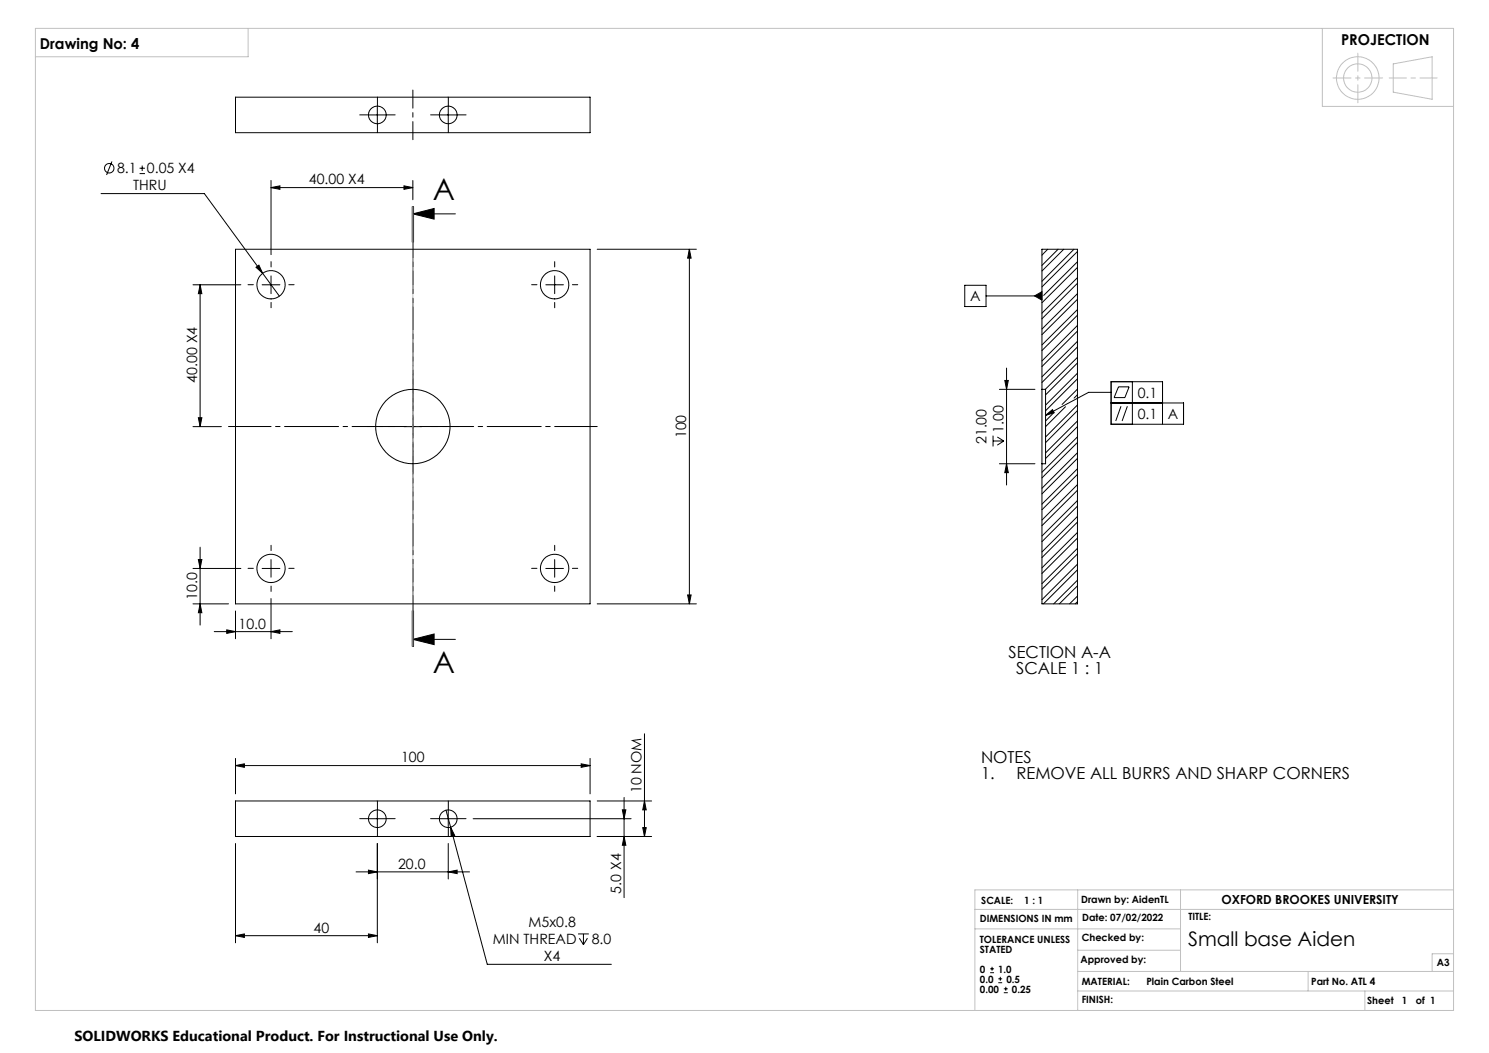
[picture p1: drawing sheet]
<svg xmlns="http://www.w3.org/2000/svg" width="420mm" height="297mm" viewBox="0 0 420 297" stroke-linecap="round" stroke-linejoin="round" font-family="sans-serif">
<g fill="none" stroke="#000" stroke-width=".28">
<path d="M66.4 27.4h100v10h-100zM103.9 32.4h5M106.4 29.9v5M123.9 32.4h5M126.4 29.9v5M28.5 54.6h29.1l21.2 28.9M31.6 45.5l-1.5 3.9M39.4 49h1.5M39.4 47.4h1.5M40.1 46.7v1.5M76.4 52.9l2.6-.5v1zM76.4 50.9v20.9"/>
<path d="M76.4 52.9h40.1M113.9 52.4l2.6 .5-2.6 .5zM116.3 58.3v10M116.5 50.9v5.4M116.5 58.3v10M116.6 58.3v10M66.4 70.3h100v100h-100zM72.2 75.4l.8-.6 1.1 2.3zM76.4 77.8v5M116.5 60.3h11.9M116.5 60.3l5.9-1.5v3zM156.5 77.8v5"/>
<path d="M168.5 70.3h27.9M194.5 70.3v100M194.5 70.3l.4 2.5h-.9zM293.9 70.3h10v100h-10v-39.5M293.9 70.3v39.5M293.9 70.3v.1M295.5 70.3l-1.6 1.7M298.5 70.3l-4.6 4.6M300 70.3l-6.1 6.1M302.9 70.3l-9 9M303.9 70.9l-10 10M303.9 75.4l-10 10"/>
<path d="M303.9 79.9l-10 10M303.9 73.8l-9.5 9.5M303.9 78.3l-10 10M54.4 80.3h13.5M56.4 80.3l.5 2.5h-.9zM56.4 80.3v40M73.9 80.3h5.1M154 80.3h4.9M272.1 80.5h6v6h-6zM278.1 83.5h15.8M291.8 83.5l2.1-1.2v2.4zM303.9 84.4l-10 10"/>
<path d="M303.9 88.9l-10 10M303.9 93.4l-10 10M303.9 97.9l-10 10M303.9 82.8l-10 10M303.9 87.3l-10 10M303.9 91.8l-10 10M303.9 96.3l-10 10M56 117.8h.9l-.5 2.5zM116.5 117.8v5M281.9 109.8h10M283.4 107.3h1l-.5 2.5zM283.9 103.8v33"/>
<path d="M293.9 109.8v21M293.9 109.8h1v21h-1M294.9 117.2l2-1.7 .5 .9zM297.1 116.5l-2.2 2.2M300.5 114.7l-5.6 5.6M303.9 102.4l-9 9M303.9 106.9l-9 8.9M303.9 111.3l-.9 1M303.9 115.8l-9 9M303.9 100.8l-9 9M303.9 105.3l-9 9M303.9 109.7l-4.3 4.4"/>
<path d="M303.9 114.2l-9 9.1M303.9 118.7l-9 9M313.4 113.7h20.4v6h-20.4v-12h14.5v12M313.4 110.7h-6.3l-12.2 6.5M315.5 109.1h3l-1.2 3h-3zM316.2 114.6l-1.5 4.1M318 114.6l-1.5 4.1M319.4 107.7v12M54.4 120.3h8M113.9 120.3h5.1M280.1 122.9v3M280.1 124.4h3"/>
<path d="M281.3 123.3l1.8 1.1M281.9 130.8h10M283.1 124.4l-1.8 1.2M283.9 130.8l.5 2.5h-1zM303.9 120.3l-9 9M303.9 124.8l-10 10M303.9 129.3l-10 10M303.9 133.8l-10 10M303.9 138.3l-10 10M303.9 123.2l-10 10M303.9 127.7l-10 10M303.9 132.2l-10 10"/>
<path d="M303.9 136.7l-10 10M56 157.8h.9l-.5 2.5zM56.4 154.3v22M76.4 157.8v5M156.5 157.8v5M303.9 142.8l-10 10M303.9 147.2l-10 10.1M303.9 151.8l-10 9.9M303.9 156.2l-10 10M303.9 141.2l-10 10M303.9 145.7l-10 10M303.9 150.2l-10 10"/>
<path d="M303.9 154.7l-10 9.9M303.9 159.1l-10 10.1M54.4 160.3h13.5M54.4 170.3h10.1M56.4 170.3l.5 2.5h-.9zM60.4 178.1h22M64 177.7l2.4 .4-2.4 .5zM66.4 172.3v7.9M73.9 160.3h5.1M76.4 178.1l2.6-.4v.9zM76.4 168.8v11.4M116.3 172.3v10"/>
<path d="M116.5 172.3v10M116.6 172.3v10zM154 160.3h4.9M168.5 170.3h27.9M194 167.8h.9l-.4 2.5zM303.9 160.7l-9.6 9.6M303.9 165.2l-5.1 5.1M303.9 169.7l-.6 .6M303.9 163.7l-6.7 6.6M303.9 168.1l-2.2 2.2M116.5 180.3h11.9M116.5 180.3l5.9-1.5v3z"/>
<path d="M66.4 215.9l2.5-.5v1zM66.4 213.9v10M66.4 215.9h100M163.9 215.4l2.5 .5-2.5 .5zM166.4 213.9v10M181.8 207v28.9M66.4 225.9h100v10h-100zM66.4 237.9v28M103.9 230.9h5M106.4 228.4v5M106.4 237.9v28M123.9 230.9h5"/>
<path d="M125.8 228.5l11.6 43.5h35M126.4 237.9v10M126.4 228.4v5M127.1 233.3l1.1 2.3-1 .3zM133.5 230.9h44.5M168.5 235.9h15.3M168.5 225.9h15.3M175.5 228.4h1l-.5 2.5zM176 235.9l.5 2.5h-1zM176 224.9v28.3M181.3 233.4h1l-.5 2.5zM181.8 225.9l.5 2.5h-1z"/>
<path d="M100.4 245.9h32M103.9 245.4l2.5 .5-2.5 .5zM126.4 245.9l2.5-.5v1zM66.4 263.9l2.5-.5v1zM66.4 263.9h40M103.9 263.4l2.5 .5-2.5 .5zM163.1 263.4h3M163.4 264.6l1.2 1.8M164.6 263.4v3M165.7 264.6l-1.1 1.8M279.3 274.4h1.1M279.3 273.3h1.1"/>
<path d="M279.8 272.7v1.1M281.6 277.2h1.1M281.6 276.1h1.1M282.2 275.5v1.1M283.1 280h1.2M283.1 278.9h1.2M283.7 278.3v1.1"/>
<circle cx="106.4" cy="32.4" r="2.49"/>
<circle cx="126.4" cy="32.4" r="2.49"/>
<circle cx="30.8" cy="47.4" r="1.33"/>
<circle cx="76.4" cy="80.3" r="4"/>
<circle cx="156.4" cy="80.3" r="4"/>
<circle cx="116.4" cy="120.3" r="10.5"/>
<circle cx="76.4" cy="160.3" r="4"/>
<circle cx="156.4" cy="160.3" r="4"/>
<circle cx="106.4" cy="230.9" r="2.49"/>
<circle cx="126.4" cy="230.9" r="2.49"/>
</g>
<g fill="none" stroke="#c0c0c0" stroke-width=".28">
<path d="M10 8h400v277h-400zM70 8v8h-60M373 8v22h37M393 18l11-2v12l-11-2zM116.5 58.3v124M275 256.5h135M304 251v34M333 251v23M410 251h-135v34M275 262h58M304 274h106M304 279.5h106"/>
<path d="M304 268h29M369 274v5.5M385 279.5v5.5M410 269h-6v5"/>
<circle cx="383" cy="22" r="6"/>
<circle cx="383" cy="22" r="4"/>
</g>
<g fill="none" stroke="#000" stroke-width=".28" stroke-dasharray="15.2 1.3 1.3 1.3">
<path d="M104 32.4h-2.5M106.5 29.9v-2.5M106.5 34.9v2.5M109 32.4h2.5M124 32.4h-2.5M126.5 29.9v-2.5M126.5 34.9v2.5M129 32.4h2.5M76.5 75.3v-1.5M156.5 75.3v-1.5M71.5 80.3h-1.5M76.5 85.3v1.5"/>
<path d="M81.5 80.3h1.5M151.5 80.3h-1.5M156.5 85.3v1.5M161.5 80.3h1.5M76.5 155.3v-1.5M156.5 155.3v-1.5M71.5 160.3h-1.5M76.5 165.3v1.5M81.5 160.3h1.5M151.5 160.3h-1.5M156.5 165.3v1.5M161.5 160.3h1.5"/>
<path d="M104 230.9h-2.5M106.5 228.4v-2.5M106.5 233.4v2.5M109 230.9h2.5M124 230.9h-2.5M126.5 228.4v-2.5M126.5 233.4v2.5M129 230.9h2.5"/>
</g>
<path d="M64.5 120.3h104M116.5 172.3v-104" fill="none" stroke="#000" stroke-width=".28" stroke-dasharray="15.2 1.3 1.3 1.3" stroke-dashoffset="3.2"/>
<path d="M116.5 115.3v-9.9" fill="none" stroke="#000" stroke-width=".28" stroke-dasharray="15.2 1.3 1.3 1.3" stroke-dashoffset="12.2"/>
<path d="M111.5 120.3h-8M116.5 125.3v8M121.5 120.3h8" fill="none" stroke="#000" stroke-width=".28" stroke-dasharray="15.2 1.3 1.3 1.3" stroke-dashoffset="13.1"/>
<path d="M116.5 25.4v14" fill="none" stroke="#000" stroke-width=".28" stroke-dasharray="15.2 1.3 1.3 1.3" stroke-dashoffset="10.1"/>
<path d="M116.5 58.3v124" fill="none" stroke="#000" stroke-width=".28" stroke-dasharray="6.3 1.3 1.3 1.3" stroke-dashoffset="2.1"/>
<path d="M383 15v14M390 22h-14" fill="none" stroke="#c0c0c0" stroke-width=".28" stroke-dasharray="15.2 1.3 1.3 1.3" stroke-dashoffset="10.1"/>
<path d="M391.8 22h13.6" fill="none" stroke="#c0c0c0" stroke-width=".28" stroke-dasharray="15.2 1.3 1.3 1.3" stroke-dashoffset="10.4"/>
<g fill="#000">
<path d="M76.4 52.9l2.6-.5v1zM113.9 52.4l2.6 .5-2.6 .5z"/>
<path d="M116.5 60.3l5.9-1.5v3zM116.5 180.3l5.9-1.5v3zM294.9 117.2l2-1.7 .5 .9zM291.8 83.5l2.1 1.2v-2.4z"/>
<path d="M283.9 130.8l.5 2.5h-1zM283.4 107.3h1l-.5 2.5z"/>
<path d="M76.4 178.1l2.6-.4v.9zM64 177.7l2.4 .4-2.4 .5z"/>
<path d="M194 167.8h.9l-.4 2.5zM194.5 70.3l.4 2.5h-.9zM56 117.8h.9l-.5 2.5zM56.4 80.3l.5 2.5h-.9z"/>
<path d="M66.4 215.9l2.5-.5v1zM163.9 215.4l2.5 .5-2.5 .5zM127.1 233.3l.1 2.6 1-.3zM103.9 245.4l2.5 .5-2.5 .5zM126.4 245.9l2.5-.5v1zM72.2 75.4l1.9 1.7-1.1-2.3z"/>
<path d="M176 235.9l.5 2.5h-1zM175.5 228.4h1l-.5 2.5z"/>
<path d="M181.8 225.9l.5 2.5h-1zM181.3 233.4h1l-.5 2.5zM56 157.8h.9l-.5 2.5zM56.4 170.3l.5 2.5h-.9z"/>
<path d="M103.9 263.4l2.5 .5-2.5 .5zM66.4 263.9l2.5-.5v1z"/>
</g>
<g font-size="8.5">
<text x="122.1" y="56.5">A</text>
<text x="122.1" y="189.9">A</text>
</g>
<text font-size="5.6" x="335.1" y="266.7">Small base Aiden</text>
<g font-size="4.7">
<text x="284.5" y="185.6">SECTION A-A</text>
<text x="286.6" y="190.1">SCALE 1 : 1</text>
<text x="276.7" y="215.3">NOTES</text>
<text x="276.7" y="219.8">1.</text>
<text x="286.7" y="219.8">REMOVE ALL BURRS AND SHARP CORNERS</text>
</g>
<g font-size="4.2">
<text x="11.3" y="13.8">Drawing No: 4</text>
<text x="378.3" y="12.6">PROJECTION</text>
</g>
<text font-size="4.1" x="21" y="293.7">SOLIDWORKS Educational Product. For Instructional Use Only.</text>
<g font-size="4">
<text x="33" y="48.9">8.1</text>
<text x="37.5" y="53.7">THRU</text>
<text x="41.4" y="48.9">0.05 X4</text>
<text x="87.1" y="52">40.00 X4</text>
<text x="273.7" y="84.9">A</text>
<text x="55.6" y="107.9" transform="rotate(-90 55.6 107.9)">40.00 X4</text>
<text x="320.9" y="112.1">0.1</text>
<text x="320.9" y="118.1">0.1</text>
<text x="329.4" y="118.1">A</text>
<text x="193.6" y="123.6" transform="rotate(-90 193.6 123.6)">100</text>
<text x="278.2" y="125.3" transform="rotate(-90 278.2 125.3)">21.00</text>
<text x="283" y="122" transform="rotate(-90 283 122)">1.00</text>
<text x="55.6" y="169.2" transform="rotate(-90 55.6 169.2)">10.0</text>
<text x="67.3" y="177.3">10.0</text>
<text x="113.1" y="215">100</text>
<text x="180.9" y="223.7" transform="rotate(-90 180.9 223.7)">10 NOM</text>
<text x="112.3" y="245">20.0</text>
<text x="175.2" y="252.1" transform="rotate(-90 175.2 252.1)">5.0 X4</text>
<text x="88.5" y="263">40</text>
<text x="149.1" y="261.5">M5x0.8</text>
<text x="139" y="266.3">MIN THREAD</text>
<text x="166.9" y="266.3">8.0</text>
<text x="153.4" y="271.1">X4</text>
</g>
<text font-size="3.5" x="344.5" y="255.1">OXFORD BROOKES UNIVERSITY</text>
<g font-size="2.8">
<text x="276.8" y="254.9">SCALE:</text>
<text x="288.9" y="254.9">1 : 1</text>
<text x="305" y="254.7">Drawn by: AidenTL</text>
<text x="276.4" y="259.9">DIMENSIONS IN mm</text>
<text x="305.3" y="259.8">Date: 07/02/2022</text>
<text x="335.2" y="259.6">TITLE:</text>
<text x="276.4" y="265.9">TOLERANCE UNLESS</text>
<text x="276.4" y="268.7">STATED</text>
<text x="305.1" y="265.5">Checked by:</text>
<text x="276.4" y="274.3">0</text>
<text x="281.6" y="274.3">1.0</text>
<text x="304.8" y="271.7">Approved by:</text>
<text x="405.3" y="272.6">A3</text>
<text x="276.4" y="280">0.00</text>
<text x="276.4" y="277.1">0.0</text>
<text x="283.9" y="277.1">0.5</text>
<text x="285.4" y="280">0.25</text>
<text x="305.1" y="277.8">MATERIAL:</text>
<text x="323.4" y="277.8">Plain Carbon Steel</text>
<text x="369.9" y="277.8">Part No. ATL 4</text>
<text x="305.1" y="282.9">FINISH:</text>
<text x="385.6" y="283.2">Sheet</text>
<text x="395.5" y="283.2">1</text>
<text x="399.3" y="283.2">of 1</text>
</g>
</svg>
